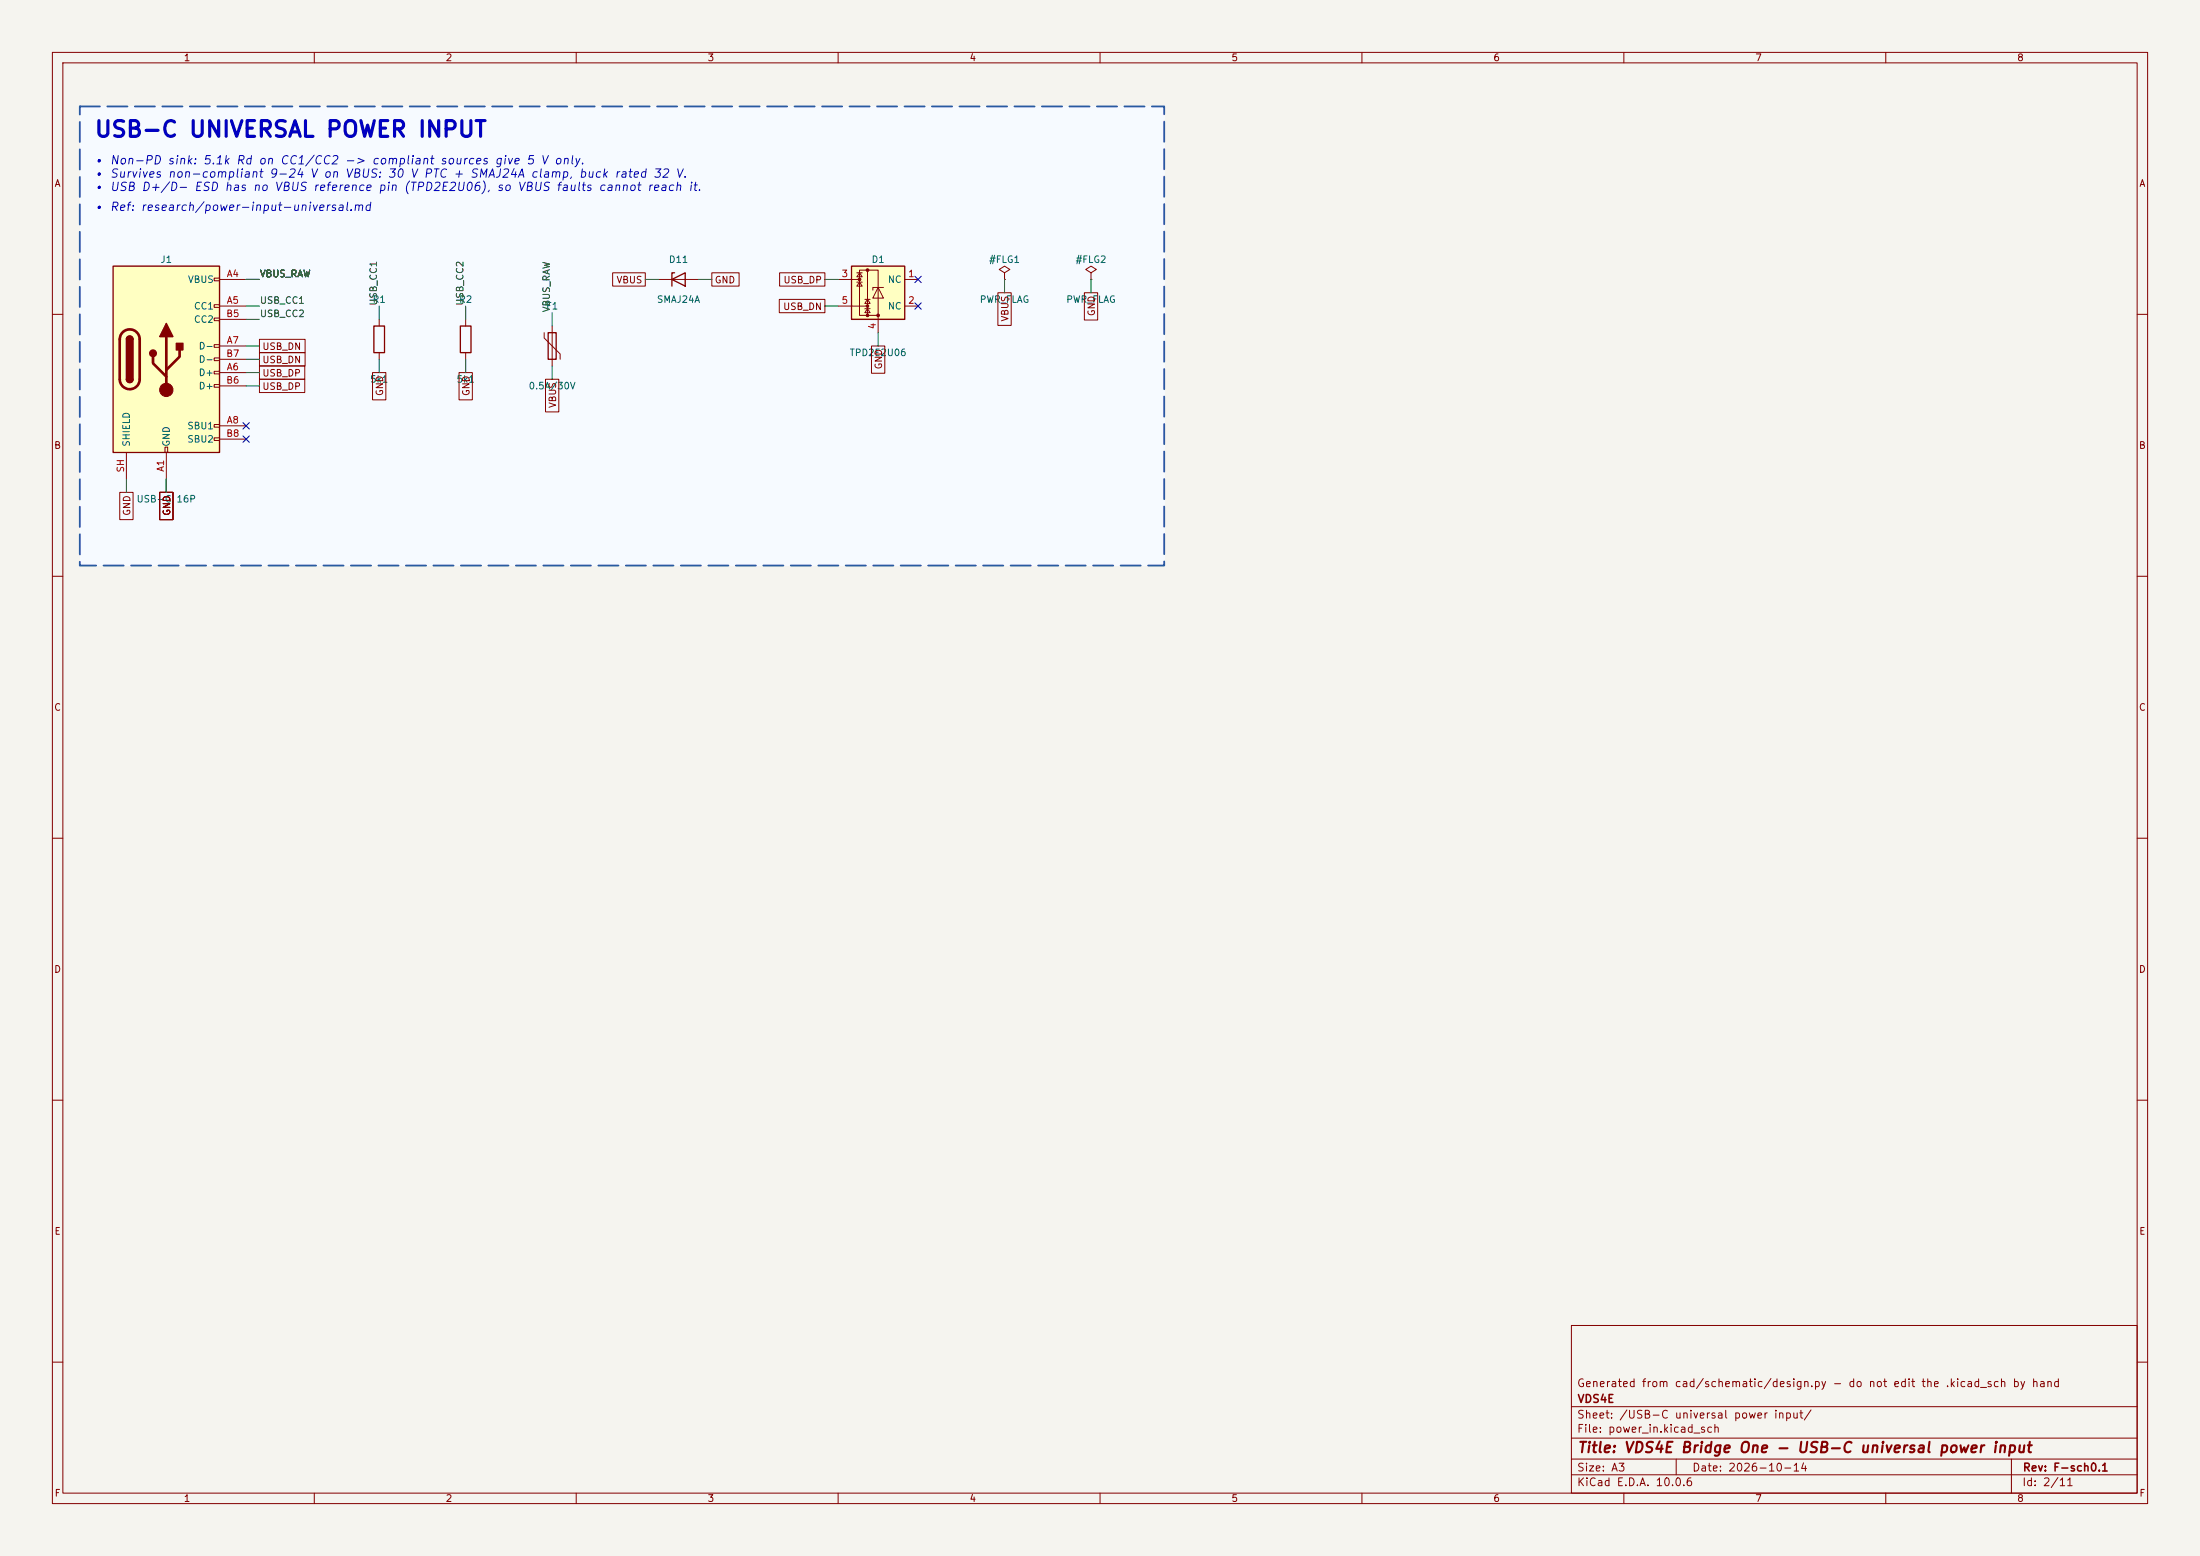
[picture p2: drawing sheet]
(kicad_sch
 (version 20260306)
 (generator "eeschema")
 (generator_version "10.0")
 (paper "A3")
 (title_block
  (title "VDS4E Bridge One - USB-C universal power input")
  (date "2026-10-14")
  (rev "F-sch0.1")
  (company "VDS4E")
  (comment 1 "Generated from cad/schematic/design.py - do not edit the .kicad_sch by hand"))
 (lib_symbols
  (symbol "Connector:USB_C_Receptacle_USB2.0_16P"
   (pin_names
    (offset 1.016)) (exclude_from_sim no) (in_bom yes) (on_board yes)
   (in_pos_files yes)
   (duplicate_pin_numbers_are_jumpers no)
   (property "Reference" "J" (at 0 22.225 0) (show_name no) (do_not_autoplace no) (effects (font (size 1.27 1.27))))
   (property "Value" "USB_C_Receptacle_USB2.0_16P" (at 0 19.685 0) (show_name no) (do_not_autoplace no) (effects (font (size 1.27 1.27))))
   (property "Footprint" "" (at 3.81 0 0) (show_name no) (do_not_autoplace no) (hide yes) (effects (font (size 1.27 1.27))))
   (property "Datasheet" "https://www.usb.org/sites/default/files/documents/usb_type-c.zip" (at 3.81 0 0) (show_name no) (do_not_autoplace no) (hide yes) (effects (font (size 1.27 1.27))))
   (property "Description" "USB 2.0-only 16P Type-C Receptacle connector" (at 0 0 0) (show_name no) (do_not_autoplace no) (hide yes) (effects (font (size 1.27 1.27))))
   (symbol "USB_C_Receptacle_USB2.0_16P_0_0"
    (rectangle (start -0.254 -17.78) (end 0.254 -16.764) (stroke (width 0) (type default)) (fill (type none)))
    (rectangle (start 10.16 15.494) (end 9.144 14.986) (stroke (width 0) (type default)) (fill (type none)))
    (rectangle (start 10.16 10.414) (end 9.144 9.906) (stroke (width 0) (type default)) (fill (type none)))
    (rectangle (start 10.16 7.874) (end 9.144 7.366) (stroke (width 0) (type default)) (fill (type none)))
    (rectangle (start 10.16 2.794) (end 9.144 2.286) (stroke (width 0) (type default)) (fill (type none)))
    (rectangle (start 10.16 0.254) (end 9.144 -0.254) (stroke (width 0) (type default)) (fill (type none)))
    (rectangle (start 10.16 -2.286) (end 9.144 -2.794) (stroke (width 0) (type default)) (fill (type none)))
    (rectangle (start 10.16 -4.826) (end 9.144 -5.334) (stroke (width 0) (type default)) (fill (type none)))
    (rectangle (start 10.16 -12.446) (end 9.144 -12.954) (stroke (width 0) (type default)) (fill (type none)))
    (rectangle (start 10.16 -14.986) (end 9.144 -15.494) (stroke (width 0) (type default)) (fill (type none))))
   (symbol "USB_C_Receptacle_USB2.0_16P_0_1"
    (rectangle (start -10.16 17.78) (end 10.16 -17.78) (stroke (width 0.254) (type default)) (fill (type background)))
    (polyline (pts (xy -8.89 -3.81) (xy -8.89 3.81)) (stroke (width 0.508) (type default)) (fill (type none)))
    (rectangle (start -7.62 -3.81) (end -6.35 3.81) (stroke (width 0.254) (type default)) (fill (type outline)))
    (arc (start -7.62 3.81) (mid -6.985 4.4423) (end -6.35 3.81) (stroke (width 0.254) (type default)) (fill (type none)))
    (arc (start -7.62 3.81) (mid -6.985 4.4423) (end -6.35 3.81) (stroke (width 0.254) (type default)) (fill (type outline)))
    (arc (start -8.89 3.81) (mid -6.985 5.7067) (end -5.08 3.81) (stroke (width 0.508) (type default)) (fill (type none)))
    (arc (start -5.08 -3.81) (mid -6.985 -5.7067) (end -8.89 -3.81) (stroke (width 0.508) (type default)) (fill (type none)))
    (arc (start -6.35 -3.81) (mid -6.985 -4.4423) (end -7.62 -3.81) (stroke (width 0.254) (type default)) (fill (type none)))
    (arc (start -6.35 -3.81) (mid -6.985 -4.4423) (end -7.62 -3.81) (stroke (width 0.254) (type default)) (fill (type outline)))
    (polyline (pts (xy -5.08 3.81) (xy -5.08 -3.81)) (stroke (width 0.508) (type default)) (fill (type none)))
    (circle (center -2.54 1.143) (radius 0.635) (stroke (width 0.254) (type default)) (fill (type outline)))
    (polyline (pts (xy -1.27 4.318) (xy 0 6.858) (xy 1.27 4.318) (xy -1.27 4.318)) (stroke (width 0.254) (type default)) (fill (type outline)))
    (polyline (pts (xy 0 -2.032) (xy 2.54 0.508) (xy 2.54 1.778)) (stroke (width 0.508) (type default)) (fill (type none)))
    (polyline (pts (xy 0 -3.302) (xy -2.54 -0.762) (xy -2.54 0.508)) (stroke (width 0.508) (type default)) (fill (type none)))
    (polyline (pts (xy 0 -5.842) (xy 0 4.318)) (stroke (width 0.508) (type default)) (fill (type none)))
    (circle (center 0 -5.842) (radius 1.27) (stroke (width 0) (type default)) (fill (type outline)))
    (rectangle (start 1.905 1.778) (end 3.175 3.048) (stroke (width 0.254) (type default)) (fill (type outline))))
   (symbol "USB_C_Receptacle_USB2.0_16P_1_1"
    (pin passive line (at 0 -22.86 90) (length 5.08) (name "GND" (effects (font (size 1.27 1.27)))) (number "A1" (effects (font (size 1.27 1.27)))))
    (pin passive line (at 15.24 15.24 180) (length 5.08) (name "VBUS" (effects (font (size 1.27 1.27)))) (number "A4" (effects (font (size 1.27 1.27)))))
    (pin bidirectional line (at 15.24 10.16 180) (length 5.08) (name "CC1" (effects (font (size 1.27 1.27)))) (number "A5" (effects (font (size 1.27 1.27)))))
    (pin bidirectional line (at 15.24 -2.54 180) (length 5.08) (name "D+" (effects (font (size 1.27 1.27)))) (number "A6" (effects (font (size 1.27 1.27)))))
    (pin bidirectional line (at 15.24 2.54 180) (length 5.08) (name "D-" (effects (font (size 1.27 1.27)))) (number "A7" (effects (font (size 1.27 1.27)))))
    (pin bidirectional line (at 15.24 -12.7 180) (length 5.08) (name "SBU1" (effects (font (size 1.27 1.27)))) (number "A8" (effects (font (size 1.27 1.27)))))
    (pin passive line (at 15.24 15.24 180) (length 5.08) (hide yes) (name "VBUS" (effects (font (size 1.27 1.27)))) (number "A9" (effects (font (size 1.27 1.27)))))
    (pin passive line (at 0 -22.86 90) (length 5.08) (hide yes) (name "GND" (effects (font (size 1.27 1.27)))) (number "A12" (effects (font (size 1.27 1.27)))))
    (pin passive line (at 0 -22.86 90) (length 5.08) (hide yes) (name "GND" (effects (font (size 1.27 1.27)))) (number "B1" (effects (font (size 1.27 1.27)))))
    (pin passive line (at 15.24 15.24 180) (length 5.08) (hide yes) (name "VBUS" (effects (font (size 1.27 1.27)))) (number "B4" (effects (font (size 1.27 1.27)))))
    (pin bidirectional line (at 15.24 7.62 180) (length 5.08) (name "CC2" (effects (font (size 1.27 1.27)))) (number "B5" (effects (font (size 1.27 1.27)))))
    (pin bidirectional line (at 15.24 -5.08 180) (length 5.08) (name "D+" (effects (font (size 1.27 1.27)))) (number "B6" (effects (font (size 1.27 1.27)))))
    (pin bidirectional line (at 15.24 0 180) (length 5.08) (name "D-" (effects (font (size 1.27 1.27)))) (number "B7" (effects (font (size 1.27 1.27)))))
    (pin bidirectional line (at 15.24 -15.24 180) (length 5.08) (name "SBU2" (effects (font (size 1.27 1.27)))) (number "B8" (effects (font (size 1.27 1.27)))))
    (pin passive line (at 15.24 15.24 180) (length 5.08) (hide yes) (name "VBUS" (effects (font (size 1.27 1.27)))) (number "B9" (effects (font (size 1.27 1.27)))))
    (pin passive line (at 0 -22.86 90) (length 5.08) (hide yes) (name "GND" (effects (font (size 1.27 1.27)))) (number "B12" (effects (font (size 1.27 1.27)))))
    (pin passive line (at -7.62 -22.86 90) (length 5.08) (name "SHIELD" (effects (font (size 1.27 1.27)))) (number "SH" (effects (font (size 1.27 1.27))))))
   (embedded_fonts no))
  (symbol "Device:D_Zener"
   (pin_numbers (hide yes))
   (pin_names
    (offset 1.016) (hide yes)) (exclude_from_sim no) (in_bom yes) (on_board yes)
   (in_pos_files yes)
   (duplicate_pin_numbers_are_jumpers no)
   (property "Reference" "D" (at 0 2.54 0) (show_name no) (do_not_autoplace no) (effects (font (size 1.27 1.27))))
   (property "Value" "D_Zener" (at 0 -2.54 0) (show_name no) (do_not_autoplace no) (effects (font (size 1.27 1.27))))
   (property "Footprint" "" (at 0 0 0) (show_name no) (do_not_autoplace no) (hide yes) (effects (font (size 1.27 1.27))))
   (property "Datasheet" "" (at 0 0 0) (show_name no) (do_not_autoplace no) (hide yes) (effects (font (size 1.27 1.27))))
   (property "Description" "Zener diode" (at 0 0 0) (show_name no) (do_not_autoplace no) (hide yes) (effects (font (size 1.27 1.27))))
   (symbol "D_Zener_0_1"
    (polyline (pts (xy -1.27 -1.27) (xy -1.27 1.27) (xy -0.762 1.27)) (stroke (width 0.254) (type default)) (fill (type none)))
    (polyline (pts (xy 1.27 0) (xy -1.27 0)) (stroke (width 0) (type default)) (fill (type none)))
    (polyline (pts (xy 1.27 -1.27) (xy 1.27 1.27) (xy -1.27 0) (xy 1.27 -1.27)) (stroke (width 0.254) (type default)) (fill (type none))))
   (symbol "D_Zener_1_1"
    (pin passive line (at -3.81 0 0) (length 2.54) (name "K" (effects (font (size 1.27 1.27)))) (number "1" (effects (font (size 1.27 1.27)))))
    (pin passive line (at 3.81 0 180) (length 2.54) (name "A" (effects (font (size 1.27 1.27)))) (number "2" (effects (font (size 1.27 1.27))))))
   (embedded_fonts no))
  (symbol "Device:Polyfuse"
   (pin_numbers (hide yes))
   (pin_names
    (offset 0)) (exclude_from_sim no) (in_bom yes) (on_board yes)
   (in_pos_files yes)
   (duplicate_pin_numbers_are_jumpers no)
   (property "Reference" "F" (at -2.54 0 90) (show_name no) (do_not_autoplace no) (effects (font (size 1.27 1.27))))
   (property "Value" "Polyfuse" (at 2.54 0 90) (show_name no) (do_not_autoplace no) (effects (font (size 1.27 1.27))))
   (property "Footprint" "" (at 1.27 -5.08 0) (show_name no) (do_not_autoplace no) (hide yes) (effects (font (size 1.27 1.27)) (justify left)))
   (property "Datasheet" "" (at 0 0 0) (show_name no) (do_not_autoplace no) (hide yes) (effects (font (size 1.27 1.27))))
   (property "Description" "Resettable fuse, polymeric positive temperature coefficient" (at 0 0 0) (show_name no) (do_not_autoplace no) (hide yes) (effects (font (size 1.27 1.27))))
   (symbol "Polyfuse_0_1"
    (polyline (pts (xy -1.524 2.54) (xy -1.524 1.524) (xy 1.524 -1.524) (xy 1.524 -2.54)) (stroke (width 0) (type default)) (fill (type none)))
    (rectangle (start -0.762 2.54) (end 0.762 -2.54) (stroke (width 0.254) (type default)) (fill (type none)))
    (polyline (pts (xy 0 2.54) (xy 0 -2.54)) (stroke (width 0) (type default)) (fill (type none))))
   (symbol "Polyfuse_1_1"
    (pin passive line (at 0 3.81 270) (length 1.27) (name "" (effects (font (size 1.27 1.27)))) (number "1" (effects (font (size 1.27 1.27)))))
    (pin passive line (at 0 -3.81 90) (length 1.27) (name "" (effects (font (size 1.27 1.27)))) (number "2" (effects (font (size 1.27 1.27))))))
   (embedded_fonts no))
  (symbol "Device:R"
   (pin_numbers (hide yes))
   (pin_names
    (offset 0)) (exclude_from_sim no) (in_bom yes) (on_board yes)
   (in_pos_files yes)
   (duplicate_pin_numbers_are_jumpers no)
   (property "Reference" "R" (at 2.032 0 90) (show_name no) (do_not_autoplace no) (effects (font (size 1.27 1.27))))
   (property "Value" "R" (at 0 0 90) (show_name no) (do_not_autoplace no) (effects (font (size 1.27 1.27))))
   (property "Footprint" "" (at -1.778 0 90) (show_name no) (do_not_autoplace no) (hide yes) (effects (font (size 1.27 1.27))))
   (property "Datasheet" "" (at 0 0 0) (show_name no) (do_not_autoplace no) (hide yes) (effects (font (size 1.27 1.27))))
   (property "Description" "Resistor" (at 0 0 0) (show_name no) (do_not_autoplace no) (hide yes) (effects (font (size 1.27 1.27))))
   (symbol "R_0_1"
    (rectangle (start -1.016 -2.54) (end 1.016 2.54) (stroke (width 0.254) (type default)) (fill (type none))))
   (symbol "R_1_1"
    (pin passive line (at 0 3.81 270) (length 1.27) (name "" (effects (font (size 1.27 1.27)))) (number "1" (effects (font (size 1.27 1.27)))))
    (pin passive line (at 0 -3.81 90) (length 1.27) (name "" (effects (font (size 1.27 1.27)))) (number "2" (effects (font (size 1.27 1.27))))))
   (embedded_fonts no))
  (symbol "Power_Protection:TPD2E2U06DRL" (exclude_from_sim no) (in_bom yes) (on_board yes)
   (in_pos_files yes)
   (duplicate_pin_numbers_are_jumpers no)
   (property "Reference" "U" (at -3.81 6.35 0) (show_name no) (do_not_autoplace no) (effects (font (size 1.27 1.27))))
   (property "Value" "TPD2E2U06DRL" (at 0.508 -6.35 0) (show_name no) (do_not_autoplace no) (effects (font (size 1.27 1.27)) (justify left)))
   (property "Footprint" "Package_TO_SOT_SMD:SOT-553" (at -20.32 -6.35 0) (show_name no) (do_not_autoplace no) (hide yes) (effects (font (size 1.27 1.27))))
   (property "Datasheet" "http://www.ti.com/lit/ds/symlink/tpd2e2u06.pdf" (at -5.08 5.08 0) (show_name no) (do_not_autoplace no) (hide yes) (effects (font (size 1.27 1.27))))
   (property "Description" "Dual-Channel High-Speed ESD Protection, SOT-553" (at 0 0 0) (show_name no) (do_not_autoplace no) (hide yes) (effects (font (size 1.27 1.27))))
   (symbol "TPD2E2U06DRL_0_1"
    (rectangle (start -5.08 5.08) (end 5.08 -5.08) (stroke (width 0.254) (type default)) (fill (type background)))
    (rectangle (start -3.556 4.318) (end 0 -4.318) (stroke (width 0) (type default)) (fill (type none)))
    (polyline (pts (xy -3.556 3.81) (xy -4.064 3.048) (xy -3.048 3.048) (xy -3.556 3.81)) (stroke (width 0) (type default)) (fill (type none)))
    (circle (center -3.556 2.54) (radius 0.254) (stroke (width 0) (type default)) (fill (type outline)))
    (polyline (pts (xy -3.556 2.54) (xy -5.08 2.54)) (stroke (width 0) (type default)) (fill (type none)))
    (polyline (pts (xy -3.556 2.032) (xy -4.064 1.27) (xy -3.048 1.27) (xy -3.556 2.032)) (stroke (width 0) (type default)) (fill (type none)))
    (polyline (pts (xy -3.048 3.81) (xy -4.064 3.81)) (stroke (width 0) (type default)) (fill (type none)))
    (polyline (pts (xy -3.048 2.032) (xy -4.064 2.032)) (stroke (width 0) (type default)) (fill (type none)))
    (circle (center -2.032 4.318) (radius 0.254) (stroke (width 0) (type default)) (fill (type outline)))
    (polyline (pts (xy -2.032 -1.27) (xy -2.54 -2.032) (xy -1.524 -2.032) (xy -2.032 -1.27)) (stroke (width 0) (type default)) (fill (type none)))
    (circle (center -2.032 -2.54) (radius 0.254) (stroke (width 0) (type default)) (fill (type outline)))
    (polyline (pts (xy -2.032 -2.54) (xy -5.08 -2.54)) (stroke (width 0) (type default)) (fill (type none)))
    (polyline (pts (xy -2.032 -3.048) (xy -2.54 -3.81) (xy -1.524 -3.81) (xy -2.032 -3.048)) (stroke (width 0) (type default)) (fill (type none)))
    (circle (center -2.032 -4.318) (radius 0.254) (stroke (width 0) (type default)) (fill (type outline)))
    (polyline (pts (xy -2.032 -4.318) (xy -2.032 4.318)) (stroke (width 0) (type default)) (fill (type none)))
    (polyline (pts (xy -1.524 -1.27) (xy -2.54 -1.27)) (stroke (width 0) (type default)) (fill (type none)))
    (polyline (pts (xy -1.524 -3.048) (xy -2.54 -3.048)) (stroke (width 0) (type default)) (fill (type none)))
    (polyline (pts (xy 0 1.016) (xy 1.016 -1.016) (xy -1.016 -1.016) (xy 0 1.016)) (stroke (width 0) (type default)) (fill (type none)))
    (polyline (pts (xy 0 -4.318) (xy 0 -5.08)) (stroke (width 0) (type default)) (fill (type none)))
    (circle (center 0 -4.318) (radius 0.254) (stroke (width 0) (type default)) (fill (type outline)))
    (polyline (pts (xy 1.016 1.016) (xy -1.016 1.016) (xy -1.016 0.508)) (stroke (width 0) (type default)) (fill (type none))))
   (symbol "TPD2E2U06DRL_1_1"
    (pin passive line (at 7.62 2.54 180) (length 2.54) (name "NC" (effects (font (size 1.27 1.27)))) (number "1" (effects (font (size 1.27 1.27)))))
    (pin passive line (at 7.62 -2.54 180) (length 2.54) (name "NC" (effects (font (size 1.27 1.27)))) (number "2" (effects (font (size 1.27 1.27)))))
    (pin passive line (at -7.62 2.54 0) (length 2.54) (name "" (effects (font (size 1.27 1.27)))) (number "3" (effects (font (size 1.27 1.27)))))
    (pin passive line (at 0 -7.62 90) (length 2.54) (name "" (effects (font (size 1.27 1.27)))) (number "4" (effects (font (size 1.27 1.27)))))
    (pin passive line (at -7.62 -2.54 0) (length 2.54) (name "" (effects (font (size 1.27 1.27)))) (number "5" (effects (font (size 1.27 1.27))))))
   (embedded_fonts no))
  (symbol "power:PWR_FLAG"
   (power global)
   (pin_numbers (hide yes))
   (pin_names
    (offset 0) (hide yes)) (exclude_from_sim no) (in_bom yes) (on_board yes)
   (in_pos_files yes)
   (duplicate_pin_numbers_are_jumpers no)
   (property "Reference" "#FLG" (at 0 1.905 0) (show_name no) (do_not_autoplace no) (hide yes) (effects (font (size 1.27 1.27))))
   (property "Value" "PWR_FLAG" (at 0 3.81 0) (show_name no) (do_not_autoplace no) (effects (font (size 1.27 1.27))))
   (property "Footprint" "" (at 0 0 0) (show_name no) (do_not_autoplace no) (hide yes) (effects (font (size 1.27 1.27))))
   (property "Datasheet" "" (at 0 0 0) (show_name no) (do_not_autoplace no) (hide yes) (effects (font (size 1.27 1.27))))
   (property "Description" "Special symbol for telling ERC where power comes from" (at 0 0 0) (show_name no) (do_not_autoplace no) (hide yes) (effects (font (size 1.27 1.27))))
   (symbol "PWR_FLAG_0_0"
    (pin power_out line (at 0 0 90) (length 0) (name "" (effects (font (size 1.27 1.27)))) (number "1" (effects (font (size 1.27 1.27))))))
   (symbol "PWR_FLAG_0_1"
    (polyline (pts (xy 0 0) (xy 0 1.27) (xy -1.016 1.905) (xy 0 2.54) (xy 1.016 1.905) (xy 0 1.27)) (stroke (width 0) (type default)) (fill (type none))))
   (embedded_fonts no)))
 (rectangle
  (start 15.24 20.32)
  (end 222.25 107.95)
  (stroke (width 0.35) (type dash) (color 40 90 160 1))
  (fill (type color) (color 230 240 255 0.35)))
 (text "• Ref: research/power-input-universal.md"
  (exclude_from_sim no)
  (at 17.78 40.64 0)
  (effects (font (size 1.6 1.6)
    (italic yes)) (justify left bottom)))
 (text "• USB D+/D- ESD has no VBUS reference pin (TPD2E2U06), so VBUS faults cannot reach it."
  (exclude_from_sim no)
  (at 17.78 36.83 0)
  (effects (font (size 1.6 1.6)
    (italic yes)) (justify left bottom)))
 (text "• Survives non-compliant 9-24 V on VBUS: 30 V PTC + SMAJ24A clamp, buck rated 32 V."
  (exclude_from_sim no)
  (at 17.78 34.29 0)
  (effects (font (size 1.6 1.6)
    (italic yes)) (justify left bottom)))
 (text "• Non-PD sink: 5.1k Rd on CC1/CC2 -> compliant sources give 5 V only."
  (exclude_from_sim no)
  (at 17.78 31.75 0)
  (effects (font (size 1.6 1.6)
    (italic yes)) (justify left bottom)))
 (text "USB-C UNIVERSAL POWER INPUT"
  (exclude_from_sim no)
  (at 17.78 26.67 0)
  (effects (font (size 3 3)
    (bold yes)) (justify left bottom)))
 (no_connect
  (at 175.26 58.42))
 (no_connect
  (at 175.26 53.34))
 (no_connect
  (at 46.99 81.28))
 (no_connect
  (at 46.99 83.82))
 (wire
  (pts (xy 105.41 69.85) (xy 105.41 72.39))
  (stroke (width 0) (type default)))
 (wire
  (pts (xy 46.99 66.04) (xy 49.53 66.04))
  (stroke (width 0) (type default)))
 (wire
  (pts (xy 72.39 60.96) (xy 72.39 58.42))
  (stroke (width 0) (type default)))
 (wire
  (pts (xy 31.75 91.44) (xy 31.75 93.98))
  (stroke (width 0) (type default)))
 (wire
  (pts (xy 46.99 53.34) (xy 49.53 53.34))
  (stroke (width 0) (type default)))
 (wire
  (pts (xy 160.02 58.42) (xy 157.48 58.42))
  (stroke (width 0) (type default)))
 (wire
  (pts (xy 24.13 91.44) (xy 24.13 93.98))
  (stroke (width 0) (type default)))
 (wire
  (pts (xy 133.35 53.34) (xy 135.89 53.34))
  (stroke (width 0) (type default)))
 (wire
  (pts (xy 88.9 60.96) (xy 88.9 58.42))
  (stroke (width 0) (type default)))
 (wire
  (pts (xy 191.77 53.34) (xy 191.77 55.88))
  (stroke (width 0) (type default)))
 (wire
  (pts (xy 105.41 62.23) (xy 105.41 59.69))
  (stroke (width 0) (type default)))
 (wire
  (pts (xy 208.28 53.34) (xy 208.28 55.88))
  (stroke (width 0) (type default)))
 (wire
  (pts (xy 46.99 53.34) (xy 49.53 53.34))
  (stroke (width 0) (type default)))
 (wire
  (pts (xy 167.64 63.5) (xy 167.64 66.04))
  (stroke (width 0) (type default)))
 (wire
  (pts (xy 72.39 68.58) (xy 72.39 71.12))
  (stroke (width 0) (type default)))
 (wire
  (pts (xy 160.02 53.34) (xy 157.48 53.34))
  (stroke (width 0) (type default)))
 (wire
  (pts (xy 125.73 53.34) (xy 123.19 53.34))
  (stroke (width 0) (type default)))
 (wire
  (pts (xy 46.99 71.12) (xy 49.53 71.12))
  (stroke (width 0) (type default)))
 (wire
  (pts (xy 46.99 68.58) (xy 49.53 68.58))
  (stroke (width 0) (type default)))
 (wire
  (pts (xy 46.99 58.42) (xy 49.53 58.42))
  (stroke (width 0) (type default)))
 (wire
  (pts (xy 31.75 91.44) (xy 31.75 93.98))
  (stroke (width 0) (type default)))
 (wire
  (pts (xy 46.99 53.34) (xy 49.53 53.34))
  (stroke (width 0) (type default)))
 (wire
  (pts (xy 46.99 60.96) (xy 49.53 60.96))
  (stroke (width 0) (type default)))
 (wire
  (pts (xy 46.99 53.34) (xy 49.53 53.34))
  (stroke (width 0) (type default)))
 (wire
  (pts (xy 46.99 73.66) (xy 49.53 73.66))
  (stroke (width 0) (type default)))
 (wire
  (pts (xy 31.75 91.44) (xy 31.75 93.98))
  (stroke (width 0) (type default)))
 (wire
  (pts (xy 31.75 91.44) (xy 31.75 93.98))
  (stroke (width 0) (type default)))
 (wire
  (pts (xy 88.9 68.58) (xy 88.9 71.12))
  (stroke (width 0) (type default)))
 (label "VBUS_RAW"
  (at 49.53 53.34 0)
  (effects (font (size 1.27 1.27)) (justify left bottom)))
 (label "VBUS_RAW"
  (at 49.53 53.34 0)
  (effects (font (size 1.27 1.27)) (justify left bottom)))
 (label "VBUS_RAW"
  (at 105.41 59.69 90)
  (effects (font (size 1.27 1.27)) (justify left bottom)))
 (label "USB_CC1"
  (at 49.53 58.42 0)
  (effects (font (size 1.27 1.27)) (justify left bottom)))
 (label "USB_CC2"
  (at 49.53 60.96 0)
  (effects (font (size 1.27 1.27)) (justify left bottom)))
 (label "USB_CC2"
  (at 88.9 58.42 90)
  (effects (font (size 1.27 1.27)) (justify left bottom)))
 (label "USB_CC1"
  (at 72.39 58.42 90)
  (effects (font (size 1.27 1.27)) (justify left bottom)))
 (label "VBUS_RAW"
  (at 49.53 53.34 0)
  (effects (font (size 1.27 1.27)) (justify left bottom)))
 (label "VBUS_RAW"
  (at 49.53 53.34 0)
  (effects (font (size 1.27 1.27)) (justify left bottom)))
 (global_label "GND"
  (shape passive)
  (at 208.28 55.88 270)
  (effects (font (size 1.27 1.27)) (justify right))
  (property "Intersheetrefs" "${INTERSHEET_REFS}" (at 208.28 55.88 0) (hide yes) (show_name no) (do_not_autoplace no) (effects (font (size 1.27 1.27)))))
 (global_label "GND"
  (shape passive)
  (at 31.75 93.98 270)
  (effects (font (size 1.27 1.27)) (justify right))
  (property "Intersheetrefs" "${INTERSHEET_REFS}" (at 31.75 93.98 0) (hide yes) (show_name no) (do_not_autoplace no) (effects (font (size 1.27 1.27)))))
 (global_label "USB_DN"
  (shape passive)
  (at 49.53 66.04 0)
  (effects (font (size 1.27 1.27)) (justify left))
  (property "Intersheetrefs" "${INTERSHEET_REFS}" (at 49.53 66.04 0) (hide yes) (show_name no) (do_not_autoplace no) (effects (font (size 1.27 1.27)))))
 (global_label "GND"
  (shape passive)
  (at 72.39 71.12 270)
  (effects (font (size 1.27 1.27)) (justify right))
  (property "Intersheetrefs" "${INTERSHEET_REFS}" (at 72.39 71.12 0) (hide yes) (show_name no) (do_not_autoplace no) (effects (font (size 1.27 1.27)))))
 (global_label "USB_DN"
  (shape passive)
  (at 157.48 58.42 180)
  (effects (font (size 1.27 1.27)) (justify right))
  (property "Intersheetrefs" "${INTERSHEET_REFS}" (at 157.48 58.42 0) (hide yes) (show_name no) (do_not_autoplace no) (effects (font (size 1.27 1.27)))))
 (global_label "VBUS"
  (shape passive)
  (at 191.77 55.88 270)
  (effects (font (size 1.27 1.27)) (justify right))
  (property "Intersheetrefs" "${INTERSHEET_REFS}" (at 191.77 55.88 0) (hide yes) (show_name no) (do_not_autoplace no) (effects (font (size 1.27 1.27)))))
 (global_label "GND"
  (shape passive)
  (at 31.75 93.98 270)
  (effects (font (size 1.27 1.27)) (justify right))
  (property "Intersheetrefs" "${INTERSHEET_REFS}" (at 31.75 93.98 0) (hide yes) (show_name no) (do_not_autoplace no) (effects (font (size 1.27 1.27)))))
 (global_label "GND"
  (shape passive)
  (at 31.75 93.98 270)
  (effects (font (size 1.27 1.27)) (justify right))
  (property "Intersheetrefs" "${INTERSHEET_REFS}" (at 31.75 93.98 0) (hide yes) (show_name no) (do_not_autoplace no) (effects (font (size 1.27 1.27)))))
 (global_label "VBUS"
  (shape passive)
  (at 105.41 72.39 270)
  (effects (font (size 1.27 1.27)) (justify right))
  (property "Intersheetrefs" "${INTERSHEET_REFS}" (at 105.41 72.39 0) (hide yes) (show_name no) (do_not_autoplace no) (effects (font (size 1.27 1.27)))))
 (global_label "USB_DP"
  (shape passive)
  (at 49.53 73.66 0)
  (effects (font (size 1.27 1.27)) (justify left))
  (property "Intersheetrefs" "${INTERSHEET_REFS}" (at 49.53 73.66 0) (hide yes) (show_name no) (do_not_autoplace no) (effects (font (size 1.27 1.27)))))
 (global_label "USB_DP"
  (shape passive)
  (at 157.48 53.34 180)
  (effects (font (size 1.27 1.27)) (justify right))
  (property "Intersheetrefs" "${INTERSHEET_REFS}" (at 157.48 53.34 0) (hide yes) (show_name no) (do_not_autoplace no) (effects (font (size 1.27 1.27)))))
 (global_label "GND"
  (shape passive)
  (at 167.64 66.04 270)
  (effects (font (size 1.27 1.27)) (justify right))
  (property "Intersheetrefs" "${INTERSHEET_REFS}" (at 167.64 66.04 0) (hide yes) (show_name no) (do_not_autoplace no) (effects (font (size 1.27 1.27)))))
 (global_label "GND"
  (shape passive)
  (at 88.9 71.12 270)
  (effects (font (size 1.27 1.27)) (justify right))
  (property "Intersheetrefs" "${INTERSHEET_REFS}" (at 88.9 71.12 0) (hide yes) (show_name no) (do_not_autoplace no) (effects (font (size 1.27 1.27)))))
 (global_label "GND"
  (shape passive)
  (at 135.89 53.34 0)
  (effects (font (size 1.27 1.27)) (justify left))
  (property "Intersheetrefs" "${INTERSHEET_REFS}" (at 135.89 53.34 0) (hide yes) (show_name no) (do_not_autoplace no) (effects (font (size 1.27 1.27)))))
 (global_label "USB_DP"
  (shape passive)
  (at 49.53 71.12 0)
  (effects (font (size 1.27 1.27)) (justify left))
  (property "Intersheetrefs" "${INTERSHEET_REFS}" (at 49.53 71.12 0) (hide yes) (show_name no) (do_not_autoplace no) (effects (font (size 1.27 1.27)))))
 (global_label "USB_DN"
  (shape passive)
  (at 49.53 68.58 0)
  (effects (font (size 1.27 1.27)) (justify left))
  (property "Intersheetrefs" "${INTERSHEET_REFS}" (at 49.53 68.58 0) (hide yes) (show_name no) (do_not_autoplace no) (effects (font (size 1.27 1.27)))))
 (global_label "GND"
  (shape passive)
  (at 24.13 93.98 270)
  (effects (font (size 1.27 1.27)) (justify right))
  (property "Intersheetrefs" "${INTERSHEET_REFS}" (at 24.13 93.98 0) (hide yes) (show_name no) (do_not_autoplace no) (effects (font (size 1.27 1.27)))))
 (global_label "GND"
  (shape passive)
  (at 31.75 93.98 270)
  (effects (font (size 1.27 1.27)) (justify right))
  (property "Intersheetrefs" "${INTERSHEET_REFS}" (at 31.75 93.98 0) (hide yes) (show_name no) (do_not_autoplace no) (effects (font (size 1.27 1.27)))))
 (global_label "VBUS"
  (shape passive)
  (at 123.19 53.34 180)
  (effects (font (size 1.27 1.27)) (justify right))
  (property "Intersheetrefs" "${INTERSHEET_REFS}" (at 123.19 53.34 0) (hide yes) (show_name no) (do_not_autoplace no) (effects (font (size 1.27 1.27)))))
 (symbol
  (lib_id "power:PWR_FLAG")
  (at 208.28 53.34 0)
  (unit 1)
  (body_style 1)
  (exclude_from_sim no)
  (in_bom yes)
  (on_board yes)
  (in_pos_files yes)
  (dnp no)
  (property "Reference" "#FLG2" (at 208.28 49.53 0) (show_name no) (do_not_autoplace no) (effects (font (size 1.27 1.27))))
  (property "Value" "PWR_FLAG" (at 208.28 57.15 0) (show_name no) (do_not_autoplace no) (effects (font (size 1.27 1.27))))
  (property "Footprint" "" (at 208.28 53.34 0) (hide yes) (show_name no) (do_not_autoplace no) (effects (font (size 1.27 1.27))))
  (property "Datasheet" "" (at 208.28 53.34 0) (hide yes) (show_name no) (do_not_autoplace no) (effects (font (size 1.27 1.27))))
  (property "Description" "" (at 208.28 53.34 0) (show_name no) (do_not_autoplace no) (effects (font (size 1.27 1.27))))
  (pin "1"))
 (symbol
  (lib_id "Device:D_Zener")
  (at 129.54 53.34 0)
  (unit 1)
  (body_style 1)
  (exclude_from_sim no)
  (in_bom yes)
  (on_board yes)
  (in_pos_files yes)
  (dnp no)
  (property "Reference" "D11" (at 129.54 49.53 0) (show_name no) (do_not_autoplace no) (effects (font (size 1.27 1.27))))
  (property "Value" "SMAJ24A" (at 129.54 57.15 0) (show_name no) (do_not_autoplace no) (effects (font (size 1.27 1.27))))
  (property "Footprint" "Diode_SMD:D_SMA" (at 129.54 53.34 0) (hide yes) (show_name no) (do_not_autoplace no) (effects (font (size 1.27 1.27))))
  (property "Datasheet" "" (at 129.54 53.34 0) (hide yes) (show_name no) (do_not_autoplace no) (effects (font (size 1.27 1.27))))
  (property "Description" "" (at 129.54 53.34 0) (show_name no) (do_not_autoplace no) (effects (font (size 1.27 1.27))))
  (property "MPN" "SMAJ24A" (at 129.54 53.34 0) (hide yes) (show_name no) (do_not_autoplace no) (effects (font (size 1.27 1.27))))
  (pin "1")
  (pin "2"))
 (symbol
  (lib_id "Power_Protection:TPD2E2U06DRL")
  (at 167.64 55.88 0)
  (unit 1)
  (body_style 1)
  (exclude_from_sim no)
  (in_bom yes)
  (on_board yes)
  (in_pos_files yes)
  (dnp no)
  (property "Reference" "D1" (at 167.64 49.53 0) (show_name no) (do_not_autoplace no) (effects (font (size 1.27 1.27))))
  (property "Value" "TPD2E2U06" (at 167.64 67.31 0) (show_name no) (do_not_autoplace no) (effects (font (size 1.27 1.27))))
  (property "Footprint" "Package_TO_SOT_SMD:SOT-553" (at 167.64 55.88 0) (hide yes) (show_name no) (do_not_autoplace no) (effects (font (size 1.27 1.27))))
  (property "Datasheet" "" (at 167.64 55.88 0) (hide yes) (show_name no) (do_not_autoplace no) (effects (font (size 1.27 1.27))))
  (property "Description" "" (at 167.64 55.88 0) (show_name no) (do_not_autoplace no) (effects (font (size 1.27 1.27))))
  (property "MPN" "TPD2E2U06DRLR" (at 167.64 55.88 0) (hide yes) (show_name no) (do_not_autoplace no) (effects (font (size 1.27 1.27))))
  (pin "1")
  (pin "2")
  (pin "3")
  (pin "4")
  (pin "5"))
 (symbol
  (lib_id "power:PWR_FLAG")
  (at 191.77 53.34 0)
  (unit 1)
  (body_style 1)
  (exclude_from_sim no)
  (in_bom yes)
  (on_board yes)
  (in_pos_files yes)
  (dnp no)
  (property "Reference" "#FLG1" (at 191.77 49.53 0) (show_name no) (do_not_autoplace no) (effects (font (size 1.27 1.27))))
  (property "Value" "PWR_FLAG" (at 191.77 57.15 0) (show_name no) (do_not_autoplace no) (effects (font (size 1.27 1.27))))
  (property "Footprint" "" (at 191.77 53.34 0) (hide yes) (show_name no) (do_not_autoplace no) (effects (font (size 1.27 1.27))))
  (property "Datasheet" "" (at 191.77 53.34 0) (hide yes) (show_name no) (do_not_autoplace no) (effects (font (size 1.27 1.27))))
  (property "Description" "" (at 191.77 53.34 0) (show_name no) (do_not_autoplace no) (effects (font (size 1.27 1.27))))
  (pin "1"))
 (symbol
  (lib_id "Connector:USB_C_Receptacle_USB2.0_16P")
  (at 31.75 68.58 0)
  (unit 1)
  (body_style 1)
  (exclude_from_sim no)
  (in_bom yes)
  (on_board yes)
  (in_pos_files yes)
  (dnp no)
  (property "Reference" "J1" (at 31.75 49.53 0) (show_name no) (do_not_autoplace no) (effects (font (size 1.27 1.27))))
  (property "Value" "USB-C 16P" (at 31.75 95.25 0) (show_name no) (do_not_autoplace no) (effects (font (size 1.27 1.27))))
  (property "Footprint" "Connector_USB:USB_C_Receptacle_GCT_USB4105-xx-A_16P_TopMnt_Horizontal" (at 31.75 68.58 0) (hide yes) (show_name no) (do_not_autoplace no) (effects (font (size 1.27 1.27))))
  (property "Datasheet" "" (at 31.75 68.58 0) (hide yes) (show_name no) (do_not_autoplace no) (effects (font (size 1.27 1.27))))
  (property "Description" "" (at 31.75 68.58 0) (show_name no) (do_not_autoplace no) (effects (font (size 1.27 1.27))))
  (property "MPN" "USB4105-GF-A-120" (at 31.75 68.58 0) (hide yes) (show_name no) (do_not_autoplace no) (effects (font (size 1.27 1.27))))
  (property "Status" "candidate - verify before release" (at 31.75 68.58 0) (hide yes) (show_name no) (do_not_autoplace no) (effects (font (size 1.27 1.27))))
  (pin "A1")
  (pin "A12")
  (pin "A4")
  (pin "A5")
  (pin "A6")
  (pin "A7")
  (pin "A8")
  (pin "A9")
  (pin "B1")
  (pin "B12")
  (pin "B4")
  (pin "B5")
  (pin "B6")
  (pin "B7")
  (pin "B8")
  (pin "B9")
  (pin "SH"))
 (symbol
  (lib_id "Device:R")
  (at 72.39 64.77 0)
  (unit 1)
  (body_style 1)
  (exclude_from_sim no)
  (in_bom yes)
  (on_board yes)
  (in_pos_files yes)
  (dnp no)
  (property "Reference" "R1" (at 72.39 57.15 0) (show_name no) (do_not_autoplace no) (effects (font (size 1.27 1.27))))
  (property "Value" "5k1" (at 72.39 72.39 0) (show_name no) (do_not_autoplace no) (effects (font (size 1.27 1.27))))
  (property "Footprint" "Resistor_SMD:R_0402_1005Metric" (at 72.39 64.77 0) (hide yes) (show_name no) (do_not_autoplace no) (effects (font (size 1.27 1.27))))
  (property "Datasheet" "" (at 72.39 64.77 0) (hide yes) (show_name no) (do_not_autoplace no) (effects (font (size 1.27 1.27))))
  (property "Description" "" (at 72.39 64.77 0) (show_name no) (do_not_autoplace no) (effects (font (size 1.27 1.27))))
  (pin "1")
  (pin "2"))
 (symbol
  (lib_id "Device:Polyfuse")
  (at 105.41 66.04 0)
  (unit 1)
  (body_style 1)
  (exclude_from_sim no)
  (in_bom yes)
  (on_board yes)
  (in_pos_files yes)
  (dnp no)
  (property "Reference" "F1" (at 105.41 58.42 0) (show_name no) (do_not_autoplace no) (effects (font (size 1.27 1.27))))
  (property "Value" "0.5A/30V" (at 105.41 73.66 0) (show_name no) (do_not_autoplace no) (effects (font (size 1.27 1.27))))
  (property "Footprint" "Fuse:Fuse_1812_4532Metric" (at 105.41 66.04 0) (hide yes) (show_name no) (do_not_autoplace no) (effects (font (size 1.27 1.27))))
  (property "Datasheet" "" (at 105.41 66.04 0) (hide yes) (show_name no) (do_not_autoplace no) (effects (font (size 1.27 1.27))))
  (property "Description" "" (at 105.41 66.04 0) (show_name no) (do_not_autoplace no) (effects (font (size 1.27 1.27))))
  (property "MPN" "BSMD1812-050-30V" (at 105.41 66.04 0) (hide yes) (show_name no) (do_not_autoplace no) (effects (font (size 1.27 1.27))))
  (pin "1")
  (pin "2"))
 (symbol
  (lib_id "Device:R")
  (at 88.9 64.77 0)
  (unit 1)
  (body_style 1)
  (exclude_from_sim no)
  (in_bom yes)
  (on_board yes)
  (in_pos_files yes)
  (dnp no)
  (property "Reference" "R2" (at 88.9 57.15 0) (show_name no) (do_not_autoplace no) (effects (font (size 1.27 1.27))))
  (property "Value" "5k1" (at 88.9 72.39 0) (show_name no) (do_not_autoplace no) (effects (font (size 1.27 1.27))))
  (property "Footprint" "Resistor_SMD:R_0402_1005Metric" (at 88.9 64.77 0) (hide yes) (show_name no) (do_not_autoplace no) (effects (font (size 1.27 1.27))))
  (property "Datasheet" "" (at 88.9 64.77 0) (hide yes) (show_name no) (do_not_autoplace no) (effects (font (size 1.27 1.27))))
  (property "Description" "" (at 88.9 64.77 0) (show_name no) (do_not_autoplace no) (effects (font (size 1.27 1.27))))
  (pin "1")
  (pin "2")))
